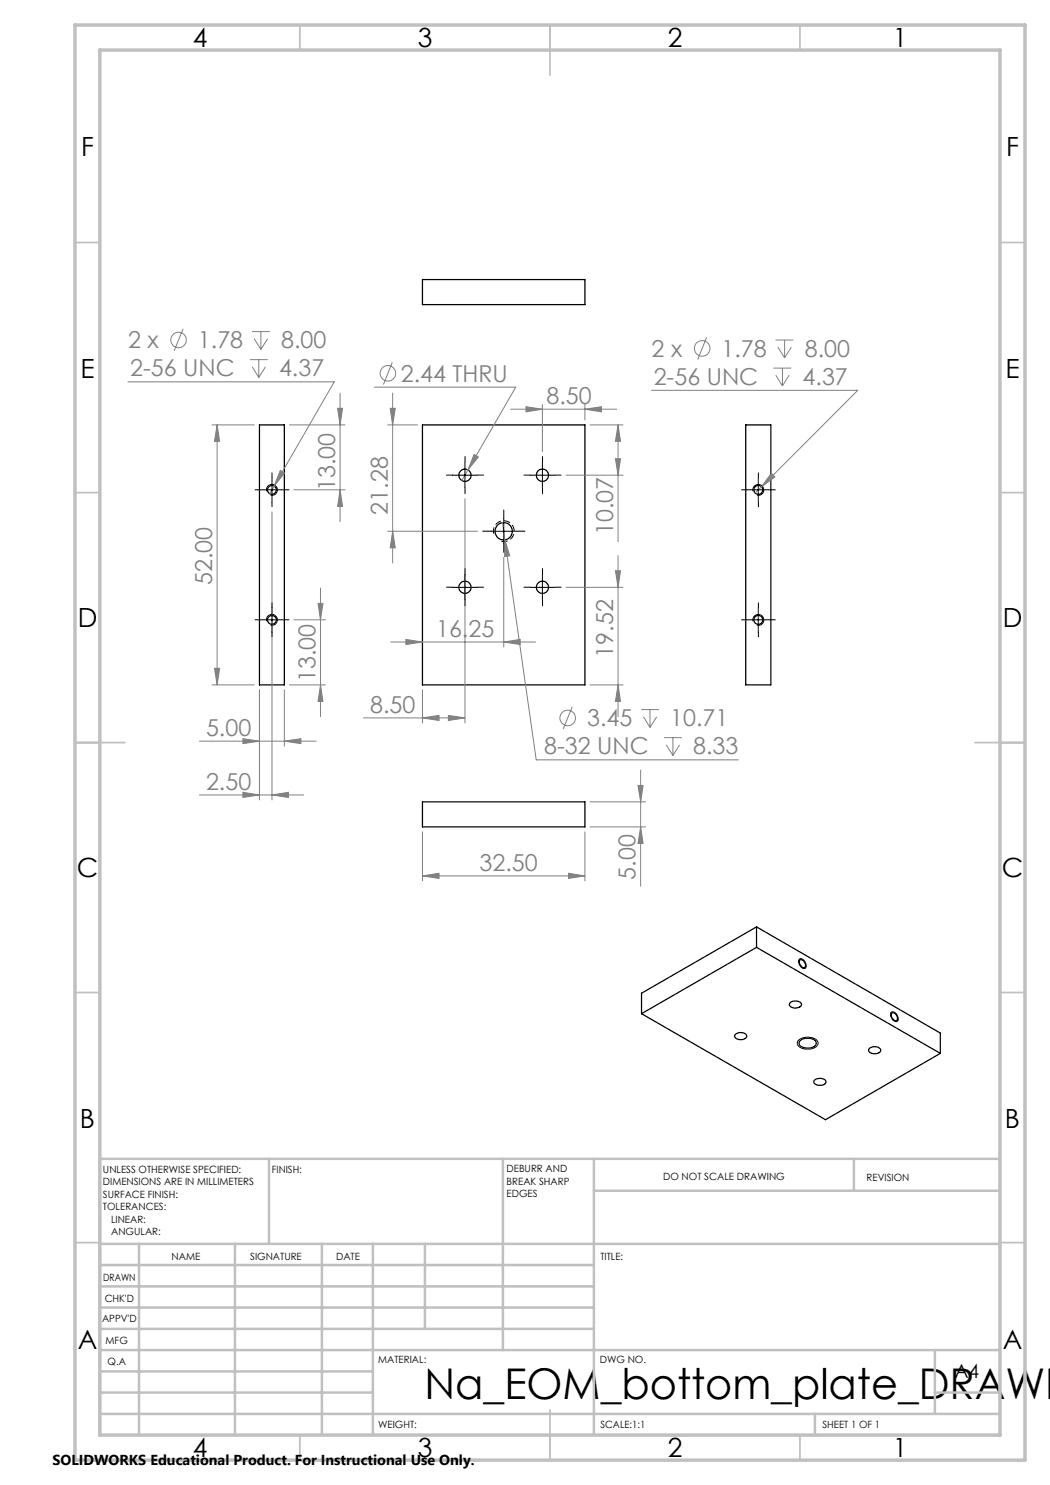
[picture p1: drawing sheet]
<svg xmlns="http://www.w3.org/2000/svg" width="210mm" height="297mm" viewBox="0 0 210 297" stroke-linecap="round" stroke-linejoin="round" font-family="sans-serif">
<g fill="none" stroke="#000" stroke-width=".25">
<path d="M84.5 55.9h32.5v5h-32.5zM51.9 85h5v52h-5zM84.5 85h32.5v52h-32.5zM149.2 85h5v52h-5zM84.5 160.4h32.5v5h-32.5zM151.3 189.5l-23 13.2M151.3 189.5l36.8 21.2M151.3 185.4v4.1M151.3 185.4l-23 13.2v4.1M151.3 185.4l36.8 21.2v4.1M160 192a1.04 1.04 0 0 1 1 1.5 .94 .94 0 0 1-1.1-1.1zM128.3 202.7l36.8 21.2 23-13.2"/>
<path d="M147.2 206.8a1.49 1.49 0 0 1 2.2 .5 1.49 1.49 0 0 1-2.5 0zM158 200.6a1.64 1.64 0 0 1 2.3 .2 1.34 1.34 0 0 1-2 .6l-.4-.3zM160 208.2a2.41 2.41 0 0 1 3.2 .1 .98 .98 0 0 1-1.1 1.3 1.77 1.77 0 0 1-2.3-1zM162.8 216.1a1.61 1.61 0 0 1 2.4 .1 1 1 0 0 1-1.4 .9 .81 .81 0 0 1-1-1zM173.8 209.7a1.46 1.46 0 0 1 2.3 .4 1.46 1.46 0 0 1-2.4 0zM178.3 202.7a.75 .75 0 0 1 1.2 .6 .5 .5 0 0 1-.2 .8 .5 .5 0 0 1-.7-.3l-.3-.5z"/>
<circle cx="54.4" cy="98" r=".89"/>
<circle cx="93" cy="95.1" r="1.22"/>
<circle cx="108.5" cy="95.1" r="1.22"/>
<circle cx="151.7" cy="98" r=".9"/>
<circle cx="93" cy="117.5" r="1.22"/>
<circle cx="100.7" cy="106.3" r="1.73"/>
<circle cx="108.5" cy="117.5" r="1.22"/>
<circle cx="54.4" cy="124" r=".89"/>
<circle cx="151.7" cy="124" r=".9"/>
</g>
<g fill="none" stroke="#808080" stroke-width=".2">
<path d="M25.6 76.4h41.3l-12.1 20.8M36.6 65.8l-1.8 4.4M50 71.9h3.6M50.4 66.3h3.6M50.4 73.4l1.4 2.1M50.8 67.8l1.4 2.1M51.8 71.9v3.6M52.2 66.3v3.6M53.1 73.4l-1.3 2.1M53.5 67.8l-1.3 2.1M68 78.6v25.7M74.9 77.4h28.3l-9.6 16.6"/>
<path d="M78.5 72.5l-1.8 4.4M78.5 78.6v34M130.3 78.1h41.3l-19.3 19.3M141.3 67.4l-1.7 4.5M154.7 73.6h3.6M155.1 68h3.6M155.2 75l1.3 2.2M155.6 69.4l1.3 2.2M156.5 73.6v3.6M156.9 68v3.6M157.8 75l-1.3 2.2M158.3 69.4l-1.4 2.2"/>
<path d="M42.4 85h8.5M43.4 85v52M43.4 85l.5 3.3h-1zM54.8 97.2l-.9 1.5M56.1 94.1l.8 .5-2.1 2.6zM57.9 85h11.1M58.8 98h10.2M67.5 81.7h1l-.5 3.3zM68 98l.5 3.3h-1zM77.5 85h6M78 81.7h1.1l-.6 3.3zM93 99.8v44.8"/>
<path d="M93.6 94l-1.2 2.1M94.8 90.9l.9 .5-2.1 2.6zM102.1 81.8h21.2M105.2 81.3l3.3 .5-3.3 .6zM108.5 80.9v9.4M113.2 95h11.4M117 81.8l3.3-.5v1.1zM117 80.9v3.1M118 85h6.6M123.1 91.8h1l-.5 3.2zM123.6 85l.5 3.3h-1zM123.6 85v23.3"/>
<path d="M152.3 97.4l-1.3 1.2M154.3 94.6l.7 .8-2.7 2zM54.4 102.4v57.6M64.1 117.6v25.7M77.5 106.3h18M78.5 106.3l.6 3.3h-1.1zM100.5 104.5l.5 3.4M100.8 111.5v17.9M101 107.9l1 3.3-1.1 .1zM101 107.9l6.2 44.1h40.5M113.2 117.5h11.4M123.1 114.2h1l-.5 3.3z"/>
<path d="M123.6 111.1v32.2M42.4 137h8.5M42.9 133.7h1l-.5 3.3zM51.9 138v22M56.9 138v11.2M57.9 137h7.2M58.8 124h6.3M63.6 120.7h1l-.5 3.3zM64.1 137l.5 3.3h-1zM78.1 128.4h29M81.2 127.9l3.3 .5-3.3 .5zM84.5 138v6.6"/>
<path d="M100.8 128.4l3.2-.5v1zM118 137h6.6M123.6 137l.5 3.3h-1zM39.9 159h20.8M39.9 148.2h23.3M48.6 158.5l3.3 .5-3.3 .5zM48.6 147.7l3.3 .5-3.3 .5zM54.4 159l3.3-.5v1zM56.9 148.2l3.3-.5v1zM72.7 143.6h20.3M84.5 143.6l3.3-.5v1zM89.7 143.1l3.3 .5-3.3 .5z"/>
<path d="M114.4 141.4l-1.8 4.4M127.6 157.1h1l-.5 3.3zM128.1 154v23.3M128.2 141.9h3.6M128.7 143.4l1.3 2.1M130 141.9v3.6M131.3 143.4l-1.3 2.1M132.8 147.5h3.6M133.2 149l1.4 2.1M134.6 147.5v3.6M135.9 149l-1.3 2.1M84.5 175.2l3.3-.5v1z"/>
<path d="M84.5 166.4v9.8M84.5 175.2h32.5M113.7 174.7l3.3 .5-3.3 .5zM117 166.4v9.8M118 165.4h11.1M118 160.4h11.1M128.1 165.4l.5 3.3h-1z"/>
<circle cx="35.7" cy="68" r="1.56"/>
<circle cx="77.6" cy="74.7" r="1.55"/>
<circle cx="140.4" cy="69.7" r="1.56"/>
<circle cx="113.5" cy="143.6" r="1.56"/>
</g>
<g fill="none" stroke="#000" stroke-width=".2">
<path d="M51.9 98h5M53.3 98.2a1.08 1.08 0 0 1 1-1.3 1.08 1.08 0 0 1 1.2 1.2 1.08 1.08 0 0 1-1.4 .9M54.4 95.5v5M90.5 95h5M93 92.5v5M106 95h5M108.5 92.5v5M149.2 98h5M150.6 98.2a1.1 1.1 0 0 1 1-1.3 1.1 1.1 0 0 1 1.2 1.2 1.1 1.1 0 0 1-1.4 .9M151.7 95.5v5M90.5 117.5h5M93 115v4.9"/>
<path d="M98.2 106.3h5M100.8 103.7v5.1M106 117.5h5M108.5 115v4.9M51.9 124h5M53.3 124.2a1.07 1.07 0 0 1 1-1.3 1.07 1.07 0 0 1 1.1 1.2 1.07 1.07 0 0 1-1.3 .9M54.4 121.5v5M149.2 124h5M150.6 124.2a1.08 1.08 0 0 1 1-1.3 1.08 1.08 0 0 1 1.1 1.2 1.08 1.08 0 0 1-1.3 .9M151.7 121.5v5M159.9 191.8a1.22 1.22 0 0 1 1.1 .6 1.22 1.22 0 0 1 0 1.3 1.3 1.3 0 0 1-1.1-1.9zM159.6 208.2a2.72 2.72 0 0 1 4 .2 1.45 1.45 0 0 1-1.7 1.4 1.98 1.98 0 0 1-2.4-1.2z"/>
<path d="M178.2 202.6v-.1a1.1 1.1 0 0 1 1.4 1.2 .55 .55 0 0 1-.3 .6 .55 .55 0 0 1-.7-.3l-.4-.7z"/>
</g>
<path d="M100.2 108.2a2.08 2.08 0 0 0 2.6-1.8 2.08 2.08 0 0 0-2.2-2.2 2.08 2.08 0 0 0-1.9 2.6" fill="none" stroke="#000" stroke-width=".2" stroke-dasharray="1.3 .6" stroke-dashoffset="-.1" stroke-linecap="butt"/>
<g fill="none" stroke="#c0c0c0" stroke-width=".35">
<path d="M60 5v5M110 5v10M160 5v5M15 48.5h5M200 48.5h5M15 98.5h5M200 98.5h5M15 148.5h10M195 148.5h10M15 198.5h5M200 198.5h5M15 248.5h5"/>
<path d="M200 248.5h5M60 287v5M110 282v10M160 287v5"/>
</g>
<g fill="none" stroke="#c0c0c0" stroke-width=".5">
<path d="M53.8 231.8v17M100.6 231.8v38.2M118.8 231.8v55.2M118.8 238.2h81.2M170.8 231.8v6.4M200 231.8h-180v55.2M20 248.8h180M20 257.3h98.8M20 253h98.8M27.8 248.8v38.2M47 248.8v38.2M64.4 248.8v38.2"/>
<path d="M74.6 248.8v38.2M85 248.8v17M20 265.8h98.8M20 261.5h98.8M20 278.5h54.6M20 274.3h54.6M20 270h180M187 278.5h13M187 270v12.8M20 282.8h180M163 282.8v4.2"/>
</g>
<path d="M15 5h190v287h-190zM20 10h180v277h-180z" fill="none" stroke="#c0c0c0" stroke-width=".7"/>
<g fill="none" stroke="#000" stroke-width=".2" stroke-dasharray="15.2 1.3 1.3 1.3">
<path d="M51.9 98h-.9M54.4 95.5v-.9M56.9 98h.9M90.5 95h-1.2M93 92.5v-1.2M93 97.5v1.2M95.5 95h1.2M106 95h-1.2M108.5 92.5v-1.2M108.5 97.5v1.2M111 95h1.2M149.2 98h-.9"/>
<path d="M151.7 95.5v-.9M154.2 98h.9M54.4 100.5v.8M90.5 117.4h-1.2M93 114.9v-1.2M93 119.9v1.3M95.5 117.4h1.2M98.3 106.2h-1.8M100.8 103.7v-1.7M100.8 108.7v1.8M103.3 106.2h1.7M106 117.4h-1.2"/>
<path d="M108.5 114.9v-1.2M108.5 119.9v1.3M111 117.4h1.2M151.7 100.5v.8M51.9 124h-.9M54.4 121.5v-.9M54.4 126.5v.8M56.9 124h.9M149.2 124h-.9M151.7 121.5v-.9M151.7 126.5v.8M154.2 124h.9"/>
</g>
<g fill="#808080">
<path d="M89.7 143.1l3.3 .5-3.3 .5zM84.5 143.6l3.3-.5v1zM100.8 128.4l3.2-.5v1zM81.2 127.9l3.3 .5-3.3 .5zM113.7 174.7l3.3 .5-3.3 .5zM84.5 175.2l3.3-.5v1z"/>
<path d="M94.8 90.9l-1.2 3.1 2.1-2.6zM101 107.9l-.1 3.4 1.1-.1zM105.2 81.3l3.3 .5-3.3 .6zM117 81.8l3.3-.5v1.1zM154.3 94.6l-2 2.8 2.7-2zM56.1 94.1l-1.3 3.1 2.1-2.6z"/>
<path d="M48.6 147.7l3.3 .5-3.3 .5zM56.9 148.2l3.3-.5v1z"/>
<path d="M54.4 159l3.3-.5v1zM48.6 158.5l3.3 .5-3.3 .5z"/>
<path d="M123.1 91.8h1l-.5 3.2zM123.6 85l.5 3.3h-1zM78.5 106.3l.6 3.3h-1.1zM78 81.7h1.1l-.6 3.3zM68 98l.5 3.3h-1zM67.5 81.7h1l-.5 3.3zM128.1 165.4l.5 3.3h-1zM127.6 157.1h1l-.5 3.3z"/>
<path d="M42.9 133.7h1l-.5 3.3zM43.4 85l.5 3.3h-1z"/>
<path d="M123.1 114.2h1l-.5 3.3zM123.6 137l.5 3.3h-1zM63.6 120.7h1l-.5 3.3zM64.1 137l.5 3.3h-1z"/>
</g>
<text font-size="8.5" x="84.9" y="279.7">Na_EOM_bottom_plate_DRAWIN</text>
<g font-size="5.3">
<text x="38.5" y="9.5">4</text>
<text x="83.5" y="9.5">3</text>
<text x="133.6" y="9.5">2</text>
<text x="178.6" y="9.5">1</text>
<text x="16.2" y="31.3">F</text>
<text x="201.2" y="31.3">F</text>
<text x="16.1" y="75.5">E</text>
<text x="201.1" y="75.5">E</text>
<text x="15.5" y="125.5">D</text>
<text x="200.5" y="125.5">D</text>
<text x="15.4" y="175.5">C</text>
<text x="200.4" y="175.5">C</text>
<text x="16" y="225.5">B</text>
<text x="201" y="225.5">B</text>
<text x="15.5" y="269.8">A</text>
<text x="200.5" y="269.8">A</text>
<text x="38.5" y="291.5">4</text>
<text x="83.5" y="291.5">3</text>
<text x="133.6" y="291.5">2</text>
<text x="178.6" y="291.5">1</text>
</g>
<g font-size="4.7" fill="#808080">
<text x="25.6" y="69.7">2 x</text>
<text x="39.6" y="69.7">1.78</text>
<text x="56.2" y="69.7">8.00</text>
<text x="130.3" y="71.4">2 x</text>
<text x="144.3" y="71.4">1.78</text>
<text x="161" y="71.4">8.00</text>
<text x="26" y="75.3">2-56 UNC</text>
<text x="55.8" y="75.3">4.37</text>
<text x="80.2" y="76.4">2.44 THRU</text>
<text x="130.7" y="77">2-56 UNC</text>
<text x="160.5" y="77">4.37</text>
<text x="109.3" y="80.8">8.50</text>
<text x="67" y="98.2" transform="rotate(-90 67 98.2)">13.00</text>
<text x="77.5" y="102.9" transform="rotate(-90 77.5 102.9)">21.28</text>
<text x="122.6" y="107" transform="rotate(-90 122.6 107)">10.07</text>
<text x="42.4" y="117" transform="rotate(-90 42.4 117)">52.00</text>
<text x="87.2" y="127.4">16.25</text>
<text x="122.6" y="131.5" transform="rotate(-90 122.6 131.5)">19.52</text>
<text x="63.1" y="136.5" transform="rotate(-90 63.1 136.5)">13.00</text>
<text x="74" y="142.6">8.50</text>
<text x="41.2" y="147.2">5.00</text>
<text x="117.4" y="145.3">3.45</text>
<text x="134.1" y="145.3">10.71</text>
<text x="108.9" y="150.9">8-32 UNC</text>
<text x="138.6" y="150.9">8.33</text>
<text x="41.2" y="157.9">2.50</text>
<text x="95.9" y="174.1">32.50</text>
<text x="127.1" y="176" transform="rotate(-90 127.1 176)">5.00</text>
</g>
<text font-size="3.9" x="190.9" y="275.5">A4</text>
<text font-size="2.9" x="10.5" y="292.9">SOLIDWORKS Educational Product. For Instructional Use Only.</text>
<g font-size="2">
<text x="20.6" y="234.6">UNLESS OTHERWISE SPECIFIED:</text>
<text x="20.6" y="237.1">DIMENSIONS ARE IN MILLIMETERS</text>
<text x="20.6" y="239.6">SURFACE FINISH:</text>
<text x="54.4" y="234.6">FINISH:</text>
<text x="101.3" y="234.5">DEBURR AND</text>
<text x="101.3" y="237">BREAK SHARP</text>
<text x="101.3" y="239.5">EDGES</text>
<text x="132.6" y="236">DO NOT SCALE DRAWING</text>
<text x="173.3" y="236.2">REVISION</text>
<text x="20.6" y="242.1">TOLERANCES:</text>
<text x="22.2" y="244.6">LINEAR:</text>
<text x="22.2" y="247.1">ANGULAR:</text>
<text x="34.3" y="252">NAME</text>
<text x="50" y="251.9">SIGNATURE</text>
<text x="67.2" y="251.9">DATE</text>
<text x="120.1" y="251.9">TITLE:</text>
<text x="20.6" y="256.1">DRAWN</text>
<text x="20.9" y="260.3">CHK'D</text>
<text x="20.4" y="264.4">APPV'D</text>
<text x="21.1" y="268.8">MFG</text>
<text x="21.5" y="273">Q.A</text>
<text x="75.6" y="272.5">MATERIAL:</text>
<text x="120" y="272.5">DWG NO.</text>
<text x="75.6" y="285.5">WEIGHT:</text>
<text x="120.1" y="285.6">SCALE:1:1</text>
<text x="164.5" y="285.6">SHEET 1 OF 1</text>
</g>
</svg>
